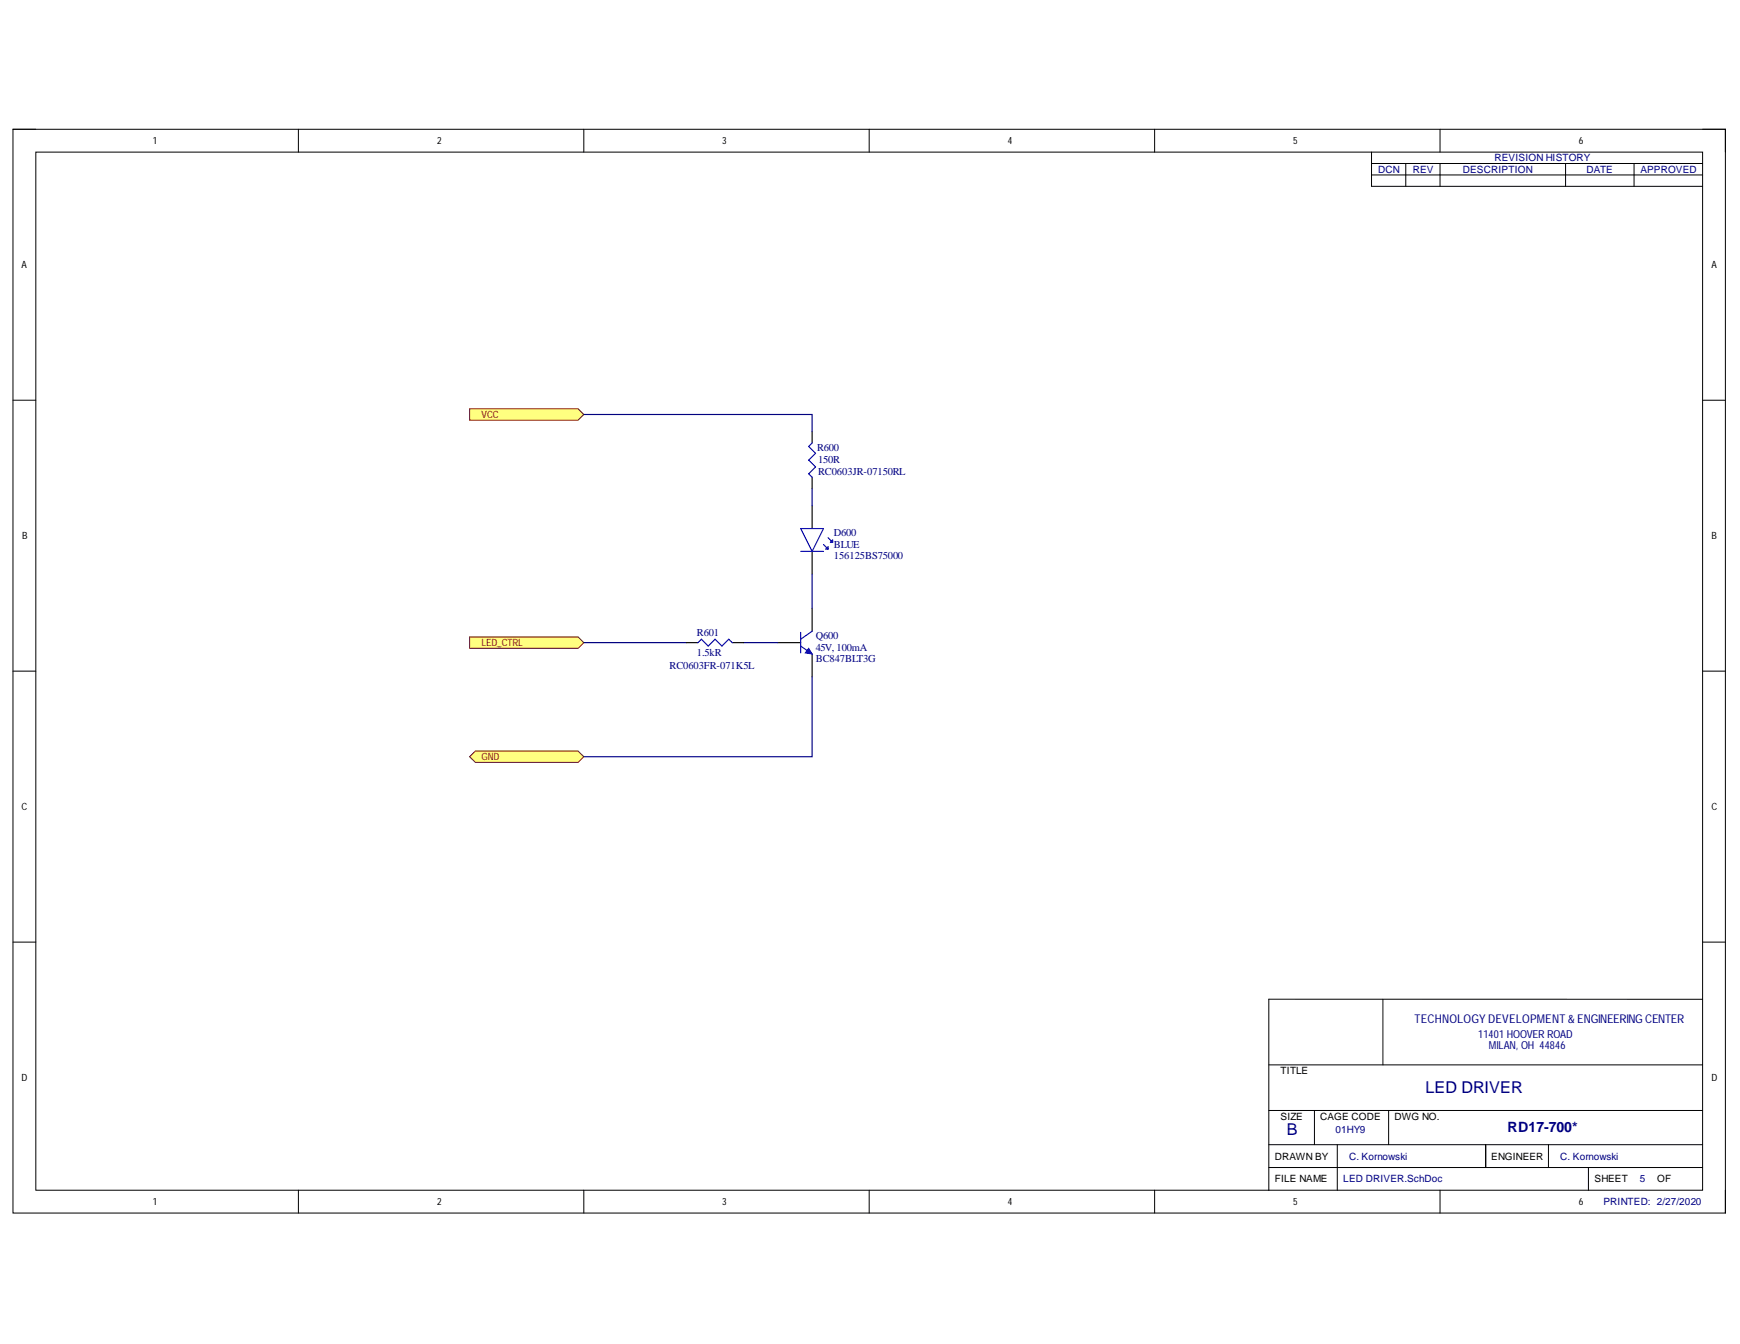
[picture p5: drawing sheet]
<svg xmlns="http://www.w3.org/2000/svg" width="279mm" height="216mm" viewBox="0 0 279 216" stroke-linecap="round" stroke-linejoin="round" font-family="sans-serif">
<path d="M2.1 20.8h275v174.1h-275z" fill="none" stroke="#000" stroke-width=".16"/>
<path d="M5.8 24.4h267.6v166.8h-267.6z" fill-rule="evenodd" fill="#fff"/>
<g fill="none" stroke="#000" stroke-width=".16">
<path d="M2.1 20.8h3.7M5.8 24.4h267.6v166.8h-267.6zM47.9 20.8v3.6M93.7 20.8v3.6M139.6 20.8v3.6M185.4 20.8v3.6M220.2 24.4v5.5h53.2M220.2 26.3h53.2M220.2 28.1h53.2M225.7 26.3v3.6M231.2 20.8v3.6M231.2 26.3v3.6"/>
<path d="M251.4 26.3v3.6M262.4 26.3v3.6M273.4 20.8h3.7v3.6M2.1 64.3h3.7M273.4 64.3h3.7M2.1 107.8h3.7M273.4 107.8h3.7M2.1 151.3h3.7M273.4 151.3h3.7M203.7 171.1h69.7M203.7 178.4h69.7M211.1 178.4v5.5"/>
<path d="M222.1 160.5v10.6M223 178.4v5.5M273.4 160.5h-69.7v30.7M47.9 191.2v3.7M93.7 191.2v3.7M139.6 191.2v3.7M185.4 191.2v3.7M203.7 187.6h69.7M203.7 191.2h.1M203.7 183.9h69.7M214.7 183.9v7.3M231.2 191.2v3.7"/>
<path d="M238.6 183.9v3.7M248.6 183.9v3.7M255.1 187.6v3.6M277.1 191.2v3.7"/>
</g>
<path d="M75.4 102.3h17.4l.9 .9-.9 .9h-17.4z" fill-rule="evenodd" fill="#ffff80"/>
<path d="M75.4 102.3h17.4l.9 .9-.9 .9h-17.4z" fill="none" stroke="#800000" stroke-width=".16"/>
<path d="M75.4 65.7h17.4l.9 .9-.9 .9h-17.4z" fill-rule="evenodd" fill="#ffff80"/>
<path d="M75.4 65.7h17.4l.9 .9-.9 .9h-17.4z" fill="none" stroke="#800000" stroke-width=".16"/>
<path d="M75.4 121.6l.9-1h16.5l.9 1-.9 .9h-16.5z" fill-rule="evenodd" fill="#ffff80"/>
<path d="M75.4 121.6l.9-1h16.5l.9 1-.9 .9h-16.5z" fill="none" stroke="#800000" stroke-width=".16"/>
<path d="M130.4 81.2v3.7M130.4 88.6v3.6M130.4 97.7v3.7M124.9 103.2h3.7M130.4 105.1v3.6" fill="none" stroke="#000" stroke-width=".19"/>
<path d="M128.6 84.9h3.6l-1.8 3.7zM128.6 88.6h3.6M132.2 87.5l.8 .7M132.6 88.2l.4-.4v.4zM133 86.4l.7 .7M133.3 87.1l.4-.4v.4zM128.6 103.8l1.8 1.3M128.6 101.6v3.3M130.4 101.4l-1.8 1.3" fill="none" stroke="#00f" stroke-width=".19"/>
<path d="M129.9 104.1l.5 1-1.1-.2z" fill="#00f"/>
<path d="M129.9 104.1l.5 1-1.1-.2z" fill="none" stroke="#00f" stroke-width=".16"/>
<path d="M130.4 69.3v1.9M130.4 76.7v1.8M110.2 103.2h1.9M117.6 103.2h1.8" fill="none" stroke="#000" stroke-width=".19"/>
<path d="M130.4 71.2l-.5 .5 1.1 1.1-1.1 1.1 1.1 1.1-1.1 1.1 .5 .6M112.1 103.2l.5-.5 1.1 1.1 1.1-1.1 1.1 1.1 1.1-1.1 .6 .5" fill="none" stroke="#00f" stroke-width=".19"/>
<path d="M93.7 66.6h36.7v2.7M130.4 78.5v2.7M130.4 92.2v5.5M93.7 103.2h16.5M119.4 103.2h5.5M130.4 108.7v12.9h-36.7" fill="none" stroke="#000080" stroke-width=".19"/>
<g font-size="2.6" fill="#000080">
<text x="228.9" y="175.6">LED DRIVER</text>
<text x="206.6" y="182.4">B</text>
</g>
<text font-size="2.3" fill="#000080" x="242.1" y="181.9">RD17-700*</text>
<text font-size="1.9" fill="#000080" x="227.1" y="164.4">TECHNOLOGY DEVELOPMENT &amp; ENGINEERING CENTER</text>
<g font-size="1.8" fill="#000080">
<text x="237.4" y="166.7">11401 HOOVER ROAD</text>
<text x="239" y="168.5">MILAN, OH 44846</text>
</g>
<g font-size="1.7" fill="#000080">
<text x="131.2" y="72.5">R600</text>
<text x="131.4" y="76.3">RC0603JR-07150RL</text>
<text x="131.4" y="74.4">150R</text>
<text x="133.9" y="89.8">156125BS75000</text>
<text x="133.9" y="86.2">D600</text>
<text x="133.9" y="88">BLUE</text>
<text x="107.5" y="107.5">RC0603FR-071K5L</text>
<text x="111.9" y="102.1">R601</text>
<text x="111.9" y="105.4">1.5kR</text>
<text x="131" y="106.4">BC847BLT3G</text>
<text x="131" y="102.7">Q600</text>
<text x="131" y="104.5">45V, 100mA</text>
</g>
<g font-size="1.6">
<text x="24.5" y="23.2">1</text>
<text x="70.2" y="23.2">2</text>
<text x="116" y="23.2">3</text>
<text x="161.8" y="23.2">4</text>
<text x="207.7" y="23.2">5</text>
<text x="253.5" y="23.2">6</text>
<text x="3.5" y="43.1">A</text>
<text x="274.8" y="43.1">A</text>
<text x="3.6" y="86.6">B</text>
<text x="274.8" y="86.6">B</text>
<text x="3.5" y="130.1">C</text>
<text x="274.8" y="130.1">C</text>
<text x="3.5" y="173.7">D</text>
<text x="205.6" y="172.5">TITLE</text>
<text x="274.8" y="173.7">D</text>
<text x="205.6" y="179.9">SIZE</text>
<text x="212" y="179.9">CAGE CODE</text>
<text x="223.9" y="179.9">DWG NO.</text>
<text x="204.7" y="186.3">DRAWN BY</text>
<text x="204.7" y="189.9">FILE NAME</text>
<text x="239.5" y="186.3">ENGINEER</text>
<text x="256" y="189.9">SHEET</text>
<text x="266.1" y="189.9">OF</text>
<text x="24.5" y="193.6">1</text>
<text x="70.2" y="193.6">2</text>
<text x="116" y="193.6">3</text>
<text x="161.8" y="193.6">4</text>
<text x="207.7" y="193.6">5</text>
<text x="253.5" y="193.6">6</text>
</g>
<g font-size="1.6" fill="#000080">
<text x="221.3" y="27.7">DCN</text>
<text x="226.9" y="27.7">REV</text>
<text x="234.9" y="27.7">DESCRIPTION</text>
<text x="240" y="25.9">REVISION HISTORY</text>
<text x="254.8" y="27.7">DATE</text>
<text x="263.4" y="27.7">APPROVED</text>
<text x="214.4" y="182.1">01HY9</text>
<text x="215.7" y="189.9">LED DRIVER.SchDoc</text>
<text x="216.6" y="186.3">C. Kornowski</text>
<text x="250.5" y="186.3">C. Kornowski</text>
<text x="263.3" y="189.9">5</text>
<text x="257.5" y="193.6">PRINTED: 2/27/2020</text>
</g>
<g font-size="1.6" fill="#800000">
<text x="77.3" y="67.1">VCC</text>
<text x="77.3" y="103.8">LED_CTRL</text>
<text x="77.3" y="122.1">GND</text>
</g>
</svg>
